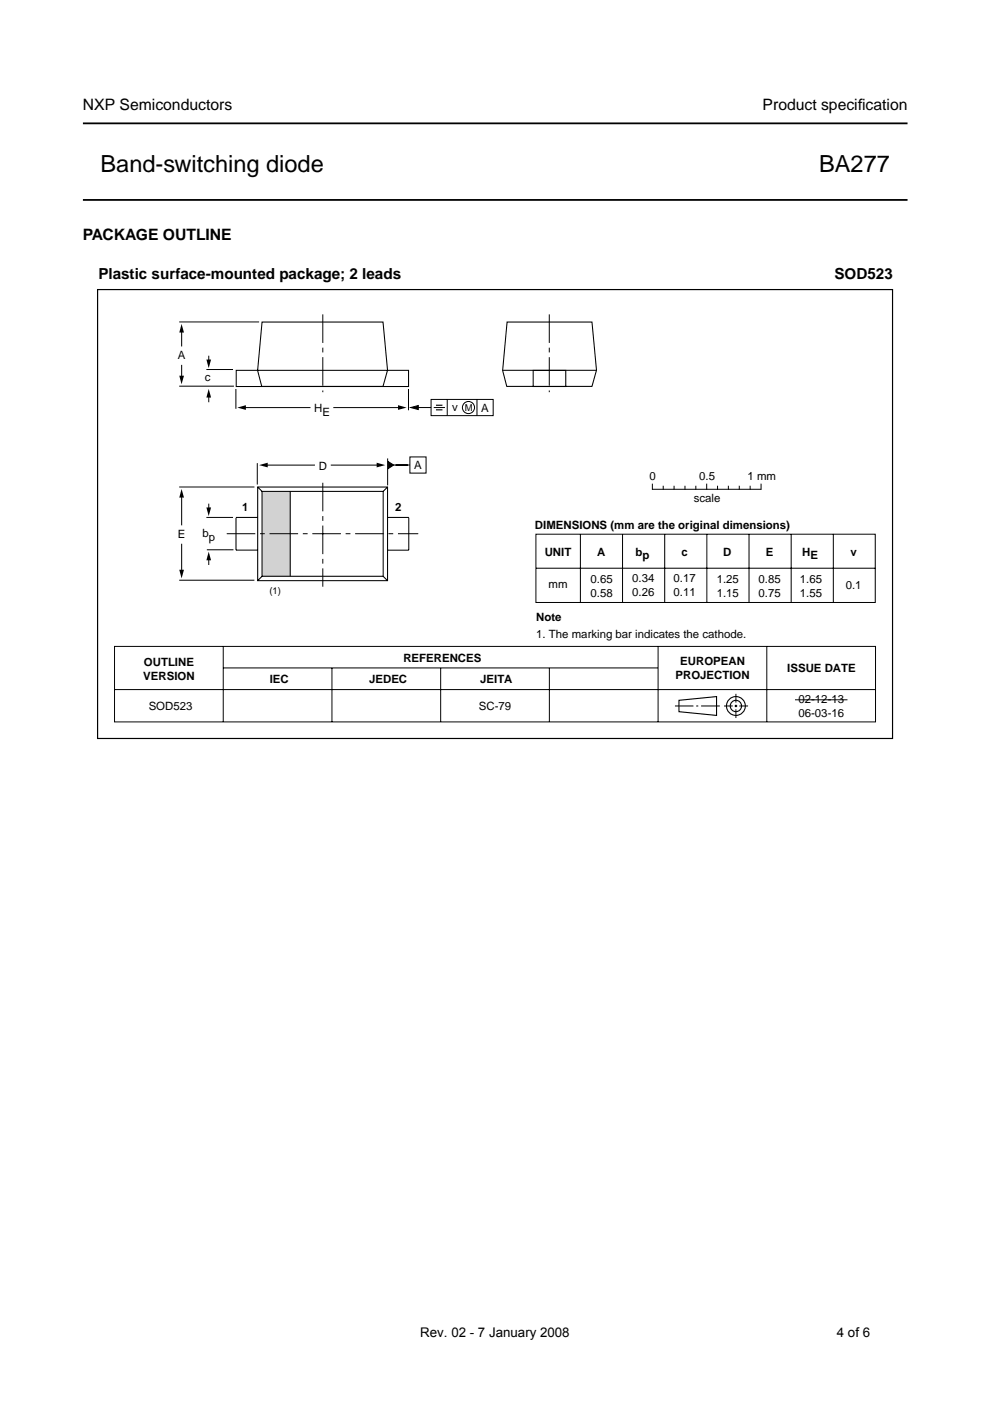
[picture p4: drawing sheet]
<svg xmlns="http://www.w3.org/2000/svg" width="210mm" height="297mm" viewBox="0 0 210 297" stroke-linecap="round" stroke-linejoin="round" font-family="sans-serif">
<path d="M17.6 26.2h174.8M17.6 42.4h174.8" fill="none" stroke="#000" stroke-width=".38"/>
<g fill="none" stroke="#000" stroke-width=".21">
<path d="M38 68.3h16.9M38.5 69.6v3.9M38.5 77.4v3.1M43.8 78.3h5.6M44.3 75.4v1.7M38 81.9h11.6M44.3 83.4v1.9M50 82.5v4.2M51.1 86.4h14.7M54.6 98.2v4.5M55.7 98.6h11.1M70.1 98.6h10.5"/>
<path d="M70.7 86.4h14.4M82.2 97.2v5.7M86.6 82.5v4.5M38 103.3h15.9M38.5 104.6v6.8M38.5 115.3v6.4M43.8 109.7h5.6M43.9 116.6h5.6M44.3 106.8v1.7M44.3 117.9v1.9M138.3 102.7v1M138.4 103.7h22.9"/>
<path d="M140.6 103.1v.6M142.9 103.1v.6M145.2 103.1v.6M147.5 103.1v.6M149.8 102.7v1M152.1 103.1v.6M154.4 103.1v.6M156.7 103.1v.6M159 103.1v.6M161.4 102.7v1M24.3 137.1h161.3v16h-161.3zM38 123h15.9"/>
<path d="M47.3 137.1v16M139.5 137.1v16M162.6 137.1v16M24.3 146.2h161.3M47.4 141.6h92M70.4 141.6v11.5M93.4 141.6v11.5M116.5 141.6v11.5M143.1 149.7h3.9M147.6 149.7h.4M148.6 149.7h4M153.5 149.7h1.9"/>
<path d="M155.8 149.7h.5M156 147.1v1.9M156 149.4v.5M156 150.4v1.8M156.8 149.7h1.8"/>
</g>
<g fill="none" stroke="#000" stroke-width=".23">
<path d="M144 148.5l7.9-.8v4l-7.9-.8z"/>
<circle cx="156" cy="149.7" r="2"/>
<circle cx="156" cy="149.7" r="1.2"/>
</g>
<path d="M20.7 61.4h168.5v95.2h-168.5z" fill="none" stroke="#000" stroke-width=".25"/>
<path d="M38 79.7h1l-.5 1.8zM38.5 68.7l.5 1.8h-1zM43.8 76.2h1l-.6 1.9zM44.2 82.5l.6 1.8h-1zM50.3 86.4l1.8-.5v1zM54.9 98.6l1.9-.5v1zM79.9 98.1l1.8 .5-1.8 .5zM84.4 85.9l1.8 .5-1.8 .5zM38.5 103.7l.5 1.8h-1zM43.8 107.6h1l-.6 1.8zM44.2 117l.6 1.8h-1zM38 120.8h1l-.5 1.8z" fill="#000"/>
<path d="M55.6 104.2h5.9v18h-5.9z" fill="#d1d2d4"/>
<g fill="none" stroke="#000" stroke-width=".22">
<path d="M50.1 78.5h36.5v3.5h-36.5zM55.6 68.3h25.6l1 10.2-1 3.4h-25.7l-.9-3.3zM106.6 78.5h19.9M107.5 68.3h18l1 10.2-1 3.4h-18.1l-.8-3.3zM113 78.5h7v3.5h-7zM50 109.8v6.8h4.6M50 109.7h4.6M54.6 103.3h27.6v19.8h-27.6zM54.6 103.3l1 .9M55.6 104.2h25.6v18h-25.6zM61.5 104.2v18M82.2 109.7h4.5"/>
<path d="M82.2 103.3l-1 .9M86.7 109.8v6.8h-4.5M55.6 122.2l-1 .9M81.2 122.2l1 .9"/>
</g>
<g fill="none" stroke="#000" stroke-width=".21">
<path d="M82.8 98.6h4.1M86.9 96.9h3.4v3.4h-3.4zM88 86.4h3.4M91.4 84.7h13.2v3.4h-13.2zM92 86.4h2.3M94.8 84.7v3.4M101.1 84.7v3.4M113.6 113.3h72v14.4h-72zM123.1 113.3v14.4M132 113.3v14.4M140.9 113.3v14.4M149.9 113.3v14.4"/>
<path d="M158.8 113.3v14.4M167.7 113.3v14.4M176.7 113.2v14.5M113.7 120.5h71.9M168.6 148.4h11.1"/>
<circle cx="99.3" cy="86.4" r="1.29"/>
</g>
<path d="M82.3 97.9l1.2 .7-1.2 .8zM87.1 86.4l1.6-.4v.8z" fill="#000" stroke="#000" stroke-width=".21"/>
<path d="M92.4 85.9h1.4M92.4 86.9h1.4" fill="none" stroke="#000" stroke-width=".24"/>
<path d="M68.4 66.7v16.5M116.5 66.7v16.5M48.1 113.2h40.6M68.4 102.4v22" fill="none" stroke="#000" stroke-width=".21" stroke-dasharray="6.1 1 1 1" stroke-linecap="butt"/>
<g font-size="5">
<text x="21.3" y="36.5">Band-switching diode</text>
<text x="173.7" y="36.5">BA277</text>
</g>
<g font-size="3.3">
<text x="17.6" y="23.4">NXP Semiconductors</text>
<text x="161.7" y="23.4">Product specif</text>
<text x="181.9" y="23.4">ication</text>
<text x="17.6" y="50.9">PACKAGE OUTLINE</text>
</g>
<g font-size="3.2">
<text x="20.9" y="59.1">Plastic surface-mounted package; 2 leads</text>
<text x="176.9" y="59.1">SOD523</text>
</g>
<g font-size="2.8">
<text x="89.1" y="283.4">Rev. 02 - 7 January 2008</text>
<text x="177.4" y="283.4">4 of 6</text>
</g>
<g font-size="2.4">
<text x="37.7" y="76.1">A</text>
<text x="43.4" y="80.8">c</text>
<text x="66.6" y="87.4">H</text>
<text x="68.4" y="88.2">E</text>
<text x="95.9" y="87.1">v</text>
<text x="102" y="87.3">A</text>
<text x="67.6" y="99.5">D</text>
<text x="87.8" y="99.5">A</text>
<text x="137.7" y="101.7">0</text>
<text x="148.3" y="101.7">0.5</text>
<text x="158.5" y="101.7">1 mm</text>
<text x="147.1" y="106.5">scale</text>
<text x="42.9" y="113.8">b</text>
<text x="51.4" y="108.4">1</text>
<text x="83.8" y="108.4">2</text>
<text x="113.4" y="112.1">DIMENSIONS (mm are the original dimensions)</text>
<text x="37.7" y="114">E</text>
<text x="44.3" y="114.6">p</text>
<text x="115.5" y="117.8">UNIT</text>
<text x="126.6" y="117.8">A</text>
<text x="134.7" y="117.8">b</text>
<text x="136.2" y="118.6">p</text>
<text x="144.5" y="117.8">c</text>
<text x="153.4" y="117.8">D</text>
<text x="162.3" y="117.8">E</text>
<text x="170.1" y="117.8">H</text>
<text x="171.9" y="118.6">E</text>
<text x="180.3" y="117.8">v</text>
<text x="116.3" y="124.8">mm</text>
<text x="125.2" y="123.6">0.65</text>
<text x="134.1" y="123.5">0.34</text>
<text x="142.8" y="123.5">0.17</text>
<text x="152" y="123.6">1.25</text>
<text x="160.8" y="123.6">0.85</text>
<text x="169.6" y="123.6">1.65</text>
<text x="179.3" y="124.9">0.1</text>
<text x="113.7" y="131.6">Note</text>
<text x="125.2" y="126.5">0.58</text>
<text x="134.1" y="126.4">0.26</text>
<text x="142.8" y="126.4">0.11</text>
<text x="152" y="126.5">1.15</text>
<text x="160.8" y="126.5">0.75</text>
<text x="169.6" y="126.5">1.55</text>
<text x="113.7" y="135.2">1. The marking bar indicates the cathode.</text>
<text x="30.5" y="141.3">OUTLINE</text>
<text x="85.5" y="140.3">REFERENCES</text>
<text x="143.2" y="144">PROJECTION</text>
<text x="144.2" y="141">EUROPEAN</text>
<text x="166.9" y="142.5">ISSUE DATE</text>
<text x="30.4" y="144.2">VERSION</text>
<text x="57.2" y="144.9">IEC</text>
<text x="78.3" y="144.9">JEDEC</text>
<text x="101.8" y="144.9">JEITA</text>
<text x="169.3" y="149.1">02-12-13</text>
<text x="31.5" y="150.5">SOD523</text>
<text x="101.5" y="150.5">SC-79</text>
<text x="169.3" y="152.1">06-03-16</text>
</g>
<g font-size="2">
<text x="98.5" y="87.1">M</text>
<text x="57.1" y="125.9">(1)</text>
</g>
</svg>
